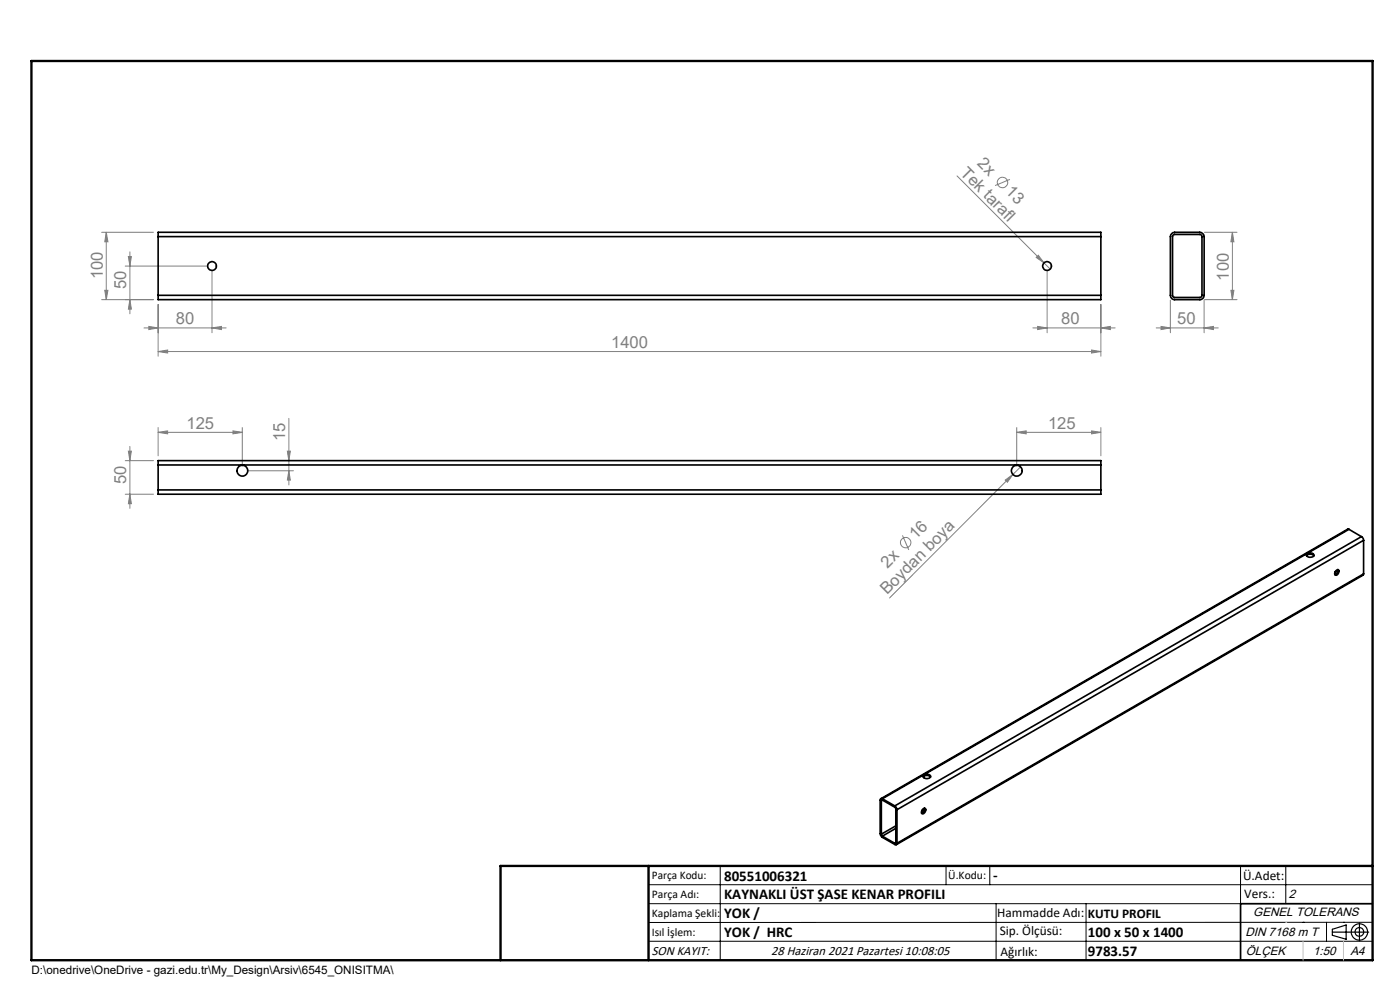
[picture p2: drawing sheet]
<svg xmlns="http://www.w3.org/2000/svg" width="297mm" height="210mm" viewBox="0 0 297 210" stroke-linecap="round" stroke-linejoin="round" font-family="sans-serif">
<g fill="none" stroke="#808080" stroke-width=".21">
<path d="M203 37.3l18.5 18.5M214.2 38.1l-3.1 1.3M21.6 49.3h11M22.5 49.3l.4 2h-.7zM22.5 49.3v14.3M26.6 56.4h17.4M27.2 54.4h.7l-.3 2zM27.6 53.4v13.2M45 57.4v13.2M220.3 54.1l1.2 1.7-1.7-1.2zM221.5 55.8l1.3 1.3M222.1 57.4v13.2"/>
<path d="M255.5 49.3h6.9M261.4 49.3l.4 2h-.7zM261.4 49.3v14.3M21.6 63.6h11M22.2 61.6h.7l-.4 2zM27.6 63.6l.3 2h-.7zM30.6 69.6h17.4M31.6 69.2l1.9 .4-1.9 .3zM33.5 74.6l2.1-.3v.6zM33.5 64.6v11M33.5 74.6h200M45 69.6l2-.4v.7z"/>
<path d="M219.1 69.6h17.5M220.1 69.2l2 .4-2 .3zM231.6 74.3l1.9 .3-1.9 .3zM233.5 69.6l2-.4v.7zM233.5 64.6v11M245.3 69.6h13.1M246.3 69.2l2 .4-2 .3zM248.3 63.7v6.9M255.4 69.6l2-.4v.7zM255.4 63.7v6.9M255.5 63.6h6.9M261.1 61.6h.7l-.4 2z"/>
<path d="M26.6 97.7h6M27.2 95.7h.7l-.3 2zM27.6 94.7v13.1M33.5 91.7l2.1-.3v.6zM33.5 90.7v6M33.5 91.7h17.9M49.4 91.4l2 .3-2 .3zM51.4 90.7v8.1M52.4 99.9h9.9M61 95.7h.6l-.3 2zM61.3 99.9l.3 1.9h-.6zM61.3 88.8v14.1"/>
<path d="M215.7 91.7l2-.3v.6zM215.7 91.7h17.8M215.7 90.7v8.1M216.5 99.1l-1.6 1.5M231.6 91.4l1.9 .3-1.9 .3zM233.5 90.7v6M26.6 104.8h6M27.6 104.8l.3 2h-.7zM191.5 113.6l1.3 3.1M213.3 101.8l1.6-1.2-1.2 1.7zM214.9 100.6l-26.2 26.3"/>
<circle cx="212.7" cy="38.7" r="1.1"/>
<circle cx="192.1" cy="115.1" r="1.11"/>
</g>
<g fill="none" stroke="#000" stroke-width=".25">
<path d="M282.6 197.7h7.8M282.6 197.1l3-.9v3l-3-.8zM288.4 195.8v3.8M106.2 203.7h185"/>
<circle cx="288.4" cy="197.7" r="1.74"/>
<circle cx="288.4" cy="197.7" r=".93"/>
</g>
<g fill="none" stroke="#000" stroke-width=".21">
<path d="M137.6 187.7h153.6M137.6 191.7h153.6M137.6 199.7h153.6M152.8 183.7v20M200.7 183.7v4M210 183.7v4M211.3 191.7v12M230.4 191.7v12M263.2 183.7v20M272.8 183.7v8M276.4 195.6h.1M281.4 195.6v4.1"/>
<path d="M285 195.6h.1M291.2 195.6l-153.6 .1"/>
</g>
<path d="M291.2 191.7h-28v12" fill="none" stroke="#000" stroke-width=".35"/>
<path d="M6.7 12.9h284.5v190.8h-284.5zM137.6 183.7v20M291.2 183.7h-185v20" fill="none" stroke="#000" stroke-width=".5"/>
<path d="M276.4 199.7v4M285 199.7v4" fill="none" stroke="#c0c0c0" stroke-width=".21"/>
<path d="M272.8 195.6h.1" fill="none" stroke="#c0c0c0" stroke-width=".25"/>
<g fill="#808080">
<path d="M220.3 54.1l1.2 1.7-1.7-1.2z"/>
<path d="M213.3 101.8l1.6-1.2-1.2 1.7z"/>
<path d="M255.4 69.6l2-.4v.7zM246.3 69.2l2 .4-2 .3z"/>
<path d="M31.6 69.2l1.9 .4-1.9 .3zM45 69.6l2-.4v.7zM33.5 74.6l2.1-.3v.6zM231.6 74.3l1.9 .3-1.9 .3zM220.1 69.2l2 .4-2 .3zM233.5 69.6l2-.4v.7zM33.5 91.7l2.1-.3v.6zM49.4 91.4l2 .3-2 .3zM215.7 91.7l2-.3v.6zM231.6 91.4l1.9 .3-1.9 .3z"/>
<path d="M22.2 61.6h.7l-.4 2zM22.5 49.3l.4 2h-.7zM27.6 104.8l.3 2h-.7zM27.2 95.7h.7l-.3 2zM61.3 99.9l.3 1.9h-.6zM61 95.7h.6l-.3 2z"/>
<path d="M261.1 61.6h.7l-.4 2zM261.4 49.3l.4 2h-.7z"/>
<path d="M27.2 54.4h.7l-.3 2zM27.6 63.6l.3 2h-.7z"/>
</g>
<g fill="none" stroke="#000" stroke-width=".35">
<path d="M33.5 50.2v-.9h200v.9M33.5 50.2h200M33.5 50.2v12.4M233.5 50.2v12.4M248.6 49.6l.6-.3h5.3a.97 .97 0 0 1 .9 .9v12.4a.9 .9 0 0 1-.9 1h-5.3a.9 .9 0 0 1-.9-1v-12.4zM248.9 49.9l.2-.2h5.5l.4 .3v12.8l-.3 .3h-5.6l-.3-.2-.1-12.8zM33.5 62.6v1h200v-1M33.5 62.6h200M33.5 98.6v-.9h200v.9M33.5 98.6v5.3M33.5 98.6h200M233.5 98.6v5.3"/>
<path d="M33.5 103.9v.9h200v-.9M33.5 103.9h200M277.2 117.9v-.1a1.03 1.03 0 0 1 1.5 .1M277.3 117.5a.87 .87 0 0 1 1.4 .4 .91 .91 0 0 1-1.5-.2zM286.2 112.3h-.3l-99 57.1M286.2 112.3l-99 57.1M286.2 112.3l2.6 1.5M288.8 113.8l.4 .5 .1 .3M288.8 113.8l-99 57.1M289.3 114.6l-99 57.2M289.3 114.6v7.1M283.3 121.2a.43 .43 0 0 1 .3-.3 .43 .43 0 0 1 .5 .1v.3a.56 .56 0 0 1-.3 .6 .56 .56 0 0 1-.6-.1z"/>
<path d="M283.5 121.8l-.2 .1M283.8 120.8v.1a.88 .88 0 0 1-.6 1M283.8 121l-.6 .4M289.3 121.7l-.1 .3-99.1 57.2M289.3 121.7l-99 57.2M187 176.9l.2 .5M187 169.9v7M187.2 169.4a.3 .3 0 0 0-.3 0 .3 .3 0 0 0-.2 .3l.1 7.4 .4 .5 2.6 1.5a.28 .28 0 0 0 .3 .1 .28 .28 0 0 0 .2-.3M187.2 169.7h-.2v.2M187.2 169.7l2.6 1.5 .2 .3v7.2M187.2 169.4l2.6 1.5M187.2 177.4l2.6 1.5"/>
<path d="M187.2 169.7l-.2 .2M189.8 170.9l.5 .9M190 178.7l-.2 .2M190 175.2l-3 1.7M190 175.7l-2.8 1.7M190.3 171.8v7.1M195.7 171.7a.4 .4 0 0 1 .6-.2 .4 .4 0 0 1 0 .7 .45 .45 0 0 1-.3 .4 .45 .45 0 0 1-.5-.1zM195.8 172.4l-.2 .1M195.9 164.8a1.11 1.11 0 0 1 1.5 0M195.9 164.5a.93 .93 0 0 1 1.5 .3 .93 .93 0 0 1-1.6-.1zM196.1 171.4v.3a.82 .82 0 0 1-.6 .8M196.2 171.7l-.7 .3"/>
<circle cx="45" cy="56.4" r=".93"/>
<circle cx="222.1" cy="56.4" r=".94"/>
<circle cx="51.4" cy="99.8" r="1.15"/>
<circle cx="215.7" cy="99.9" r="1.15"/>
</g>
<g font-size="3.5" fill="#808080">
<text x="207.2" y="34.8" transform="rotate(45 207.2 34.8)">2x</text>
<text x="203.6" y="36.8" transform="rotate(45 203.6 36.8)">Tek tarafl</text>
<text x="213.1" y="40.8" transform="rotate(45 213.1 40.8)">13</text>
<text x="21.8" y="59.2" transform="rotate(-90 21.8 59.2)">100</text>
<text x="260.7" y="59.5" transform="rotate(-90 260.7 59.5)">100</text>
<text x="26.8" y="61.4" transform="rotate(-90 26.8 61.4)">50</text>
<text x="37.3" y="68.8">80</text>
<text x="225.2" y="68.8">80</text>
<text x="249.7" y="68.8">50</text>
<text x="129.7" y="73.8">1400</text>
<text x="39.6" y="90.9">125</text>
<text x="60.5" y="93.6" transform="rotate(-90 60.5 93.6)">15</text>
<text x="222.3" y="90.9">125</text>
<text x="26.8" y="102.7" transform="rotate(-90 26.8 102.7)">50</text>
<text x="194.3" y="114.6" transform="rotate(-45 194.3 114.6)">16</text>
<text x="188.3" y="120.6" transform="rotate(-45 188.3 120.6)">2x</text>
<text x="188.2" y="126.3" transform="rotate(-45 188.2 126.3)">Boydan boya</text>
</g>
<g font-size="3.2">
<text x="153.6" y="186.8">80551006321</text>
<text x="153.6" y="190.8">KAYNAKLI ÜST ŞASE KENAR PROFILI</text>
<text x="210.7" y="186.6">-</text>
<text x="153.6" y="194.8">YOK /</text>
<text x="153.6" y="198.8">YOK / HRC</text>
<text x="230.8" y="198.7">100 x 50 x 1400</text>
<text x="230.8" y="202.8">9783.57</text>
</g>
<g font-size="2.8">
<text x="263.7" y="186.7">Ü.Adet:</text>
<text x="263.9" y="190.5">Vers.:</text>
<text x="211.5" y="194.5">Hammadde Adı:</text>
<text x="230.8" y="194.7">KUTU PROFIL</text>
<text x="138.3" y="202.6">SON KAYIT:</text>
<text x="163.6" y="202.6">28 Haziran 2021 Pazartesi 10:08:05</text>
<text x="212.1" y="198.4">Sip. Ölçüsü:</text>
<text x="212.2" y="202.7">Ağırlık:</text>
</g>
<g font-size="2.6">
<text x="273.4" y="190.4">2</text>
<text x="265.9" y="194.4">GENEL TOLERANS</text>
<text x="264.2" y="198.5">DIN 7168 m T</text>
<text x="264.3" y="202.6">ÖLÇEK</text>
<text x="278.5" y="202.6">1:50</text>
<text x="286.5" y="202.6">A4</text>
</g>
<g font-size="2.5">
<text x="138.3" y="186.4">Parça Kodu:</text>
<text x="138.3" y="190.5">Parça Adı:</text>
<text x="201.2" y="186.5">Ü.Kodu:</text>
<text x="138.3" y="194.5">Kaplama Şekli:</text>
<text x="138.3" y="198.6">Isıl İşlem:</text>
<text x="6.7" y="206.7">D:\onedrive\OneDrive - gazi.edu.tr\My_Design\Arsiv\6545_ONISITMA\</text>
</g>
</svg>
